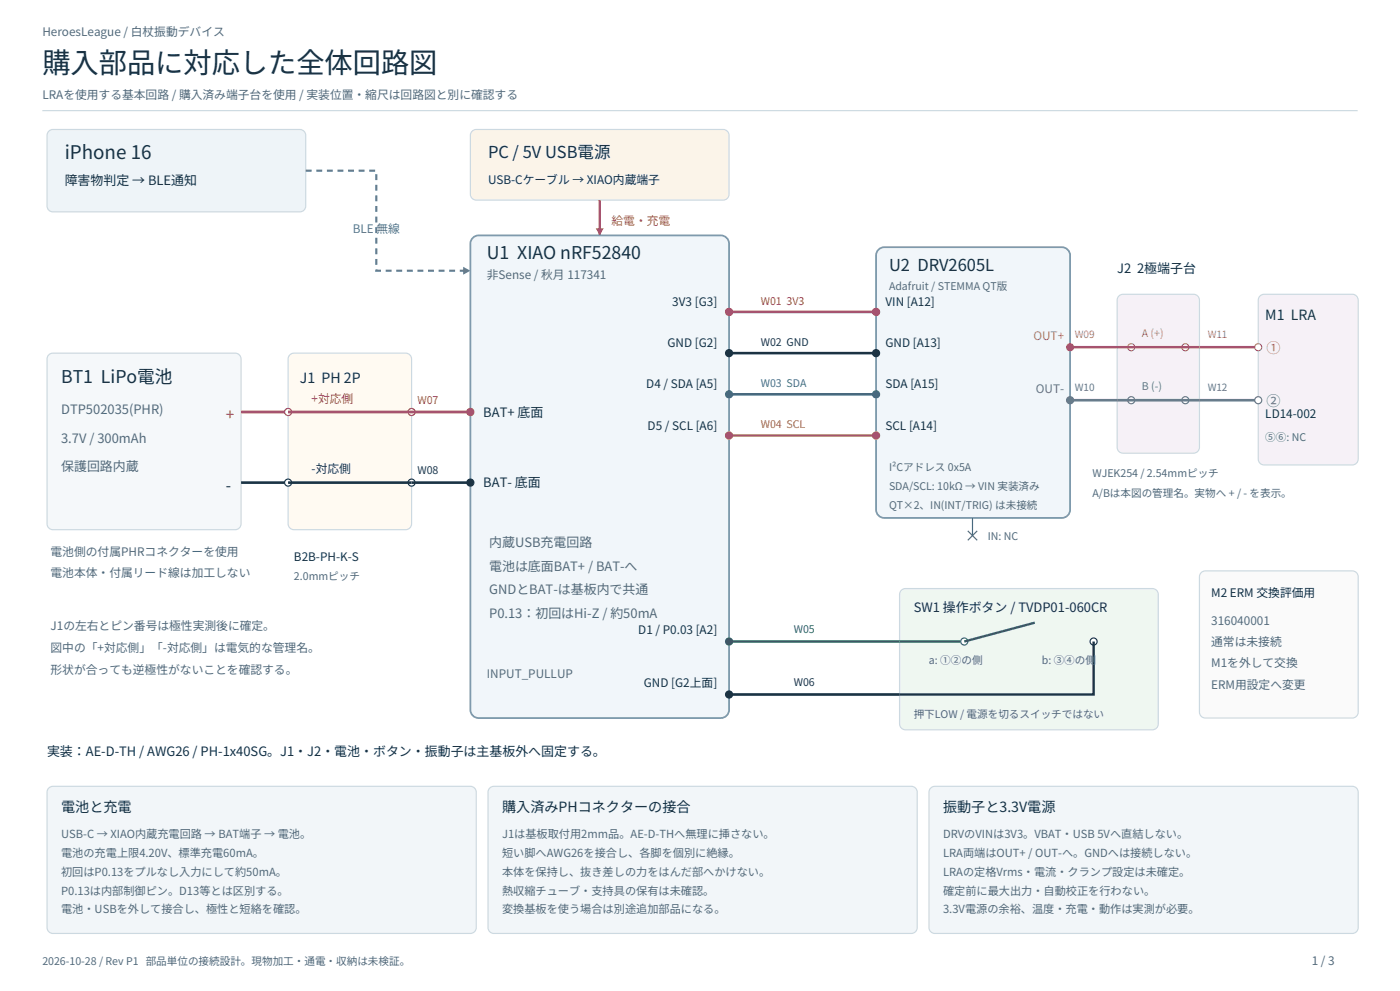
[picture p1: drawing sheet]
<svg xmlns="http://www.w3.org/2000/svg" width="420mm" height="297mm" viewBox="0 0 420 297" stroke-linecap="round" stroke-linejoin="round" font-family="sans-serif">
<path d="M12.7 33.2h394.6" fill="none" stroke="#ccd9e1" stroke-width=".35"/>
<path d="M14.6 39.3l1.3-.5h74.1a1.76 1.76 0 0 1 1.7 1.8v21.1a1.76 1.76 0 0 1-1.7 1.8h-74.1a1.76 1.76 0 0 1-1.8-1.8v-21.1z" fill-rule="evenodd" fill="#eef4f8" stroke="#ccd9e1" stroke-width=".35"/>
<path d="M91.7 51.2h21.2v29.9h28.2" fill="none" stroke="#50799c" stroke-width=".63" stroke-dasharray="1.8 1.4" stroke-linecap="butt"/>
<path d="M138.9 80l2.2 1.1-2.2 1.2z" fill="#50799c"/>
<path d="M141.6 39.3l1.3-.5h74.1a1.76 1.76 0 0 1 1.7 1.8v17.6a1.76 1.76 0 0 1-1.7 1.8h-74.1a1.76 1.76 0 0 1-1.8-1.8v-17.6z" fill-rule="evenodd" fill="#fbf4e9" stroke="#ccd9e1" stroke-width=".35"/>
<path d="M179.9 60v10.6" fill="none" stroke="#b66a29" stroke-width=".71" stroke-linecap="butt"/>
<path d="M178.7 68.4h2.4l-1.2 2.2z" fill="#b66a29"/>
<g fill="#f1f6fa" stroke="#7898ad" stroke-width=".53">
<path d="M141.7 71.5a2.46 2.46 0 0 1 1.9-.9h72.7a2.47 2.47 0 0 1 2.4 2.4v139.7a2.47 2.47 0 0 1-2.4 2.5h-72.7a2.47 2.47 0 0 1-2.5-2.5v-139.7z" fill-rule="evenodd"/>
<path d="M263.7 74.6l1.6-.5h53.3a2.47 2.47 0 0 1 2.4 2.5v76.2a2.47 2.47 0 0 1-2.4 2.4h-53.3a2.47 2.47 0 0 1-2.5-2.4v-76.2a2.46 2.46 0 0 1 .9-2z" fill-rule="evenodd"/>
</g>
<g fill="#cc3c36" stroke="#cc3c36" stroke-width=".35">
<circle cx="218.7" cy="93.5" r="1.06"/>
<circle cx="262.8" cy="93.5" r="1.06"/>
</g>
<path d="M218.7 93.5h44.1" fill="none" stroke="#cc3c36" stroke-width=".78" stroke-linecap="butt"/>
<g fill="#25343e" stroke="#25343e" stroke-width=".35">
<circle cx="218.7" cy="105.8" r="1.06"/>
<circle cx="262.8" cy="105.8" r="1.06"/>
</g>
<path d="M218.7 105.8h44.1" fill="none" stroke="#25343e" stroke-width=".78" stroke-linecap="butt"/>
<g fill="#147bb6" stroke="#147bb6" stroke-width=".35">
<circle cx="218.7" cy="118.2" r="1.06"/>
<circle cx="262.8" cy="118.2" r="1.06"/>
</g>
<path d="M218.7 118.2h44.1" fill="none" stroke="#147bb6" stroke-width=".78" stroke-linecap="butt"/>
<g fill="#b28712" stroke="#b28712" stroke-width=".35">
<circle cx="218.7" cy="130.5" r="1.06"/>
<circle cx="262.8" cy="130.5" r="1.06"/>
</g>
<path d="M218.7 130.5h44.1" fill="none" stroke="#b28712" stroke-width=".78" stroke-linecap="butt"/>
<path d="M290.3 159.1l2.9 2.8M291.7 155.2v5.3M293.2 159.1l-2.9 2.8" fill="none" stroke="#536a7c" stroke-width=".35"/>
<path d="M14.6 106.3l1.3-.5h54.7a1.76 1.76 0 0 1 1.7 1.8v49.4a1.76 1.76 0 0 1-1.7 1.7h-54.7a1.76 1.76 0 0 1-1.8-1.7v-49.4z" fill-rule="evenodd" fill="#f5f8fa" stroke="#ccd9e1" stroke-width=".35"/>
<path d="M86.9 106.3l1.3-.5h33.5a1.76 1.76 0 0 1 1.8 1.8v49.4a1.76 1.76 0 0 1-1.8 1.7h-33.5a1.76 1.76 0 0 1-1.8-1.7v-49.4z" fill-rule="evenodd" fill="#fffaf2" stroke="#ccd9e1" stroke-width=".35"/>
<path d="M72.3 123.5h14.1" fill="none" stroke="#cc3c36" stroke-width=".78" stroke-linecap="butt"/>
<g fill="#fff" stroke="#cc3c36" stroke-width=".35">
<circle cx="86.4" cy="123.5" r="1.06"/>
<circle cx="123.5" cy="123.5" r="1.06"/>
</g>
<path d="M86.4 123.5h54.7" fill="none" stroke="#cc3c36" stroke-width=".78" stroke-linecap="butt"/>
<circle cx="141.1" cy="123.5" r="1.06" fill="#cc3c36" stroke="#cc3c36" stroke-width=".35"/>
<path d="M72.3 144.6h14.1" fill="none" stroke="#25343e" stroke-width=".78" stroke-linecap="butt"/>
<g fill="#fff" stroke="#25343e" stroke-width=".35">
<circle cx="86.4" cy="144.6" r="1.06"/>
<circle cx="123.5" cy="144.6" r="1.06"/>
</g>
<path d="M86.4 144.6h54.7" fill="none" stroke="#25343e" stroke-width=".78" stroke-linecap="butt"/>
<circle cx="141.1" cy="144.6" r="1.06" fill="#25343e" stroke="#25343e" stroke-width=".35"/>
<g fill="#f6f1f7" stroke="#ccd9e1" stroke-width=".35">
<path d="M335.7 88.7l1.2-.5h21.2a1.76 1.76 0 0 1 1.7 1.8v44.1a1.76 1.76 0 0 1-1.7 1.7h-21.2a1.76 1.76 0 0 1-1.8-1.7v-44.1z" fill-rule="evenodd"/>
<path d="M378 88.7l1.2-.5h26.5a1.76 1.76 0 0 1 1.8 1.8v47.6a1.76 1.76 0 0 1-1.8 1.7h-26.5a1.76 1.76 0 0 1-1.7-1.7v-47.6z" fill-rule="evenodd"/>
</g>
<circle cx="321" cy="104.1" r="1.06" fill="#b84f9c" stroke="#b84f9c" stroke-width=".35"/>
<path d="M321 104.1h14.1" fill="none" stroke="#b84f9c" stroke-width=".78" stroke-linecap="butt"/>
<g fill="#fff" stroke="#b84f9c" stroke-width=".35">
<circle cx="339.4" cy="104.1" r="1.06"/>
<circle cx="355.6" cy="104.1" r="1.06"/>
</g>
<path d="M335.1 104.1h42.4" fill="none" stroke="#b84f9c" stroke-width=".78" stroke-linecap="butt"/>
<circle cx="377.5" cy="104.1" r="1.06" fill="#fff" stroke="#b84f9c" stroke-width=".35"/>
<circle cx="321" cy="119.9" r="1.06" fill="#7350a2" stroke="#7350a2" stroke-width=".35"/>
<path d="M321 119.9h14.1" fill="none" stroke="#7350a2" stroke-width=".78" stroke-linecap="butt"/>
<g fill="#fff" stroke="#7350a2" stroke-width=".35">
<circle cx="339.4" cy="119.9" r="1.06"/>
<circle cx="355.6" cy="119.9" r="1.06"/>
</g>
<path d="M335.1 119.9h42.4" fill="none" stroke="#7350a2" stroke-width=".78" stroke-linecap="butt"/>
<circle cx="377.5" cy="119.9" r="1.06" fill="#fff" stroke="#7350a2" stroke-width=".35"/>
<path d="M270.4 176.9l1.2-.5h74.1a1.76 1.76 0 0 1 1.8 1.8v38.8a1.76 1.76 0 0 1-1.8 1.7h-74.1a1.76 1.76 0 0 1-1.7-1.7v-38.8z" fill-rule="evenodd" fill="#eff7f1" stroke="#ccd9e1" stroke-width=".35"/>
<circle cx="218.7" cy="192.3" r="1.06" fill="#268755" stroke="#268755" stroke-width=".35"/>
<path d="M218.7 192.3h51.2" fill="none" stroke="#268755" stroke-width=".78" stroke-linecap="butt"/>
<circle cx="218.7" cy="208.1" r="1.06" fill="#25343e" stroke="#25343e" stroke-width=".35"/>
<path d="M218.7 208.1h51.2" fill="none" stroke="#25343e" stroke-width=".78" stroke-linecap="butt"/>
<path d="M269.9 192.3h19.4" fill="none" stroke="#268755" stroke-width=".71" stroke-linecap="butt"/>
<circle cx="289.3" cy="192.3" r="1.06" fill="#fff" stroke="#268755" stroke-width=".35"/>
<path d="M310.4 186.6l-21.1 5.7" fill="none" stroke="#268755" stroke-width=".71" stroke-linecap="butt"/>
<circle cx="328.1" cy="192.3" r="1.06" fill="#fff" stroke="#25343e" stroke-width=".35"/>
<path d="M328.1 192.3v15.8h-58.2" fill="none" stroke="#25343e" stroke-width=".71" stroke-linecap="butt"/>
<path d="M360.3 171.6l1.3-.5h44.1a1.76 1.76 0 0 1 1.8 1.8v40.5a1.76 1.76 0 0 1-1.8 1.8h-44.1a1.76 1.76 0 0 1-1.8-1.8v-40.5z" fill-rule="evenodd" fill="#fafafa" stroke="#ccd9e1" stroke-width=".35"/>
<g fill="#f2f6f9" stroke="#ccd9e1" stroke-width=".35">
<path d="M14.6 236.2l1.3-.5h125.2a1.76 1.76 0 0 1 1.8 1.7v40.6a1.76 1.76 0 0 1-1.8 1.8h-125.2a1.76 1.76 0 0 1-1.8-1.8v-40.6z" fill-rule="evenodd"/>
<path d="M146.9 236.2l1.3-.5h125.2a1.76 1.76 0 0 1 1.8 1.7v40.6a1.76 1.76 0 0 1-1.8 1.8h-125.2a1.76 1.76 0 0 1-1.8-1.8v-40.6z" fill-rule="evenodd"/>
<path d="M279.2 236.2l1.3-.5h125.2a1.76 1.76 0 0 1 1.8 1.7v40.6a1.76 1.76 0 0 1-1.8 1.8h-125.2a1.76 1.76 0 0 1-1.8-1.8v-40.6z" fill-rule="evenodd"/>
</g>
<text font-size="8.5" fill="#153246" x="12.7" y="21.9">購入部品に対応した全体回路図</text>
<text font-size="5.6" fill="#153246" x="19.4" y="47.6">iPhone 16</text>
<g font-size="5.3" fill="#153246">
<text x="146" y="77.6">U1 XIAO nRF52840</text>
<text x="18.3" y="114.7">BT1 LiPo電池</text>
</g>
<g font-size="4.9" fill="#153246">
<text x="146.4" y="47.3">PC / 5V USB電源</text>
<text x="266.7" y="81.1">U2 DRV2605L</text>
</g>
<text font-size="4.6" fill="#cc3c36" x="67.7" y="125.9">+</text>
<text font-size="4.6" fill="#25343e" x="67.7" y="147.1">-</text>
<g font-size="4.2" fill="#153246">
<text x="379.6" y="96">M1 LRA</text>
<text x="90" y="114.7">J1 PH 2P</text>
<text x="18.3" y="243.4">電池と充電</text>
<text x="150.6" y="243.4">購入済みPHコネクターの接合</text>
<text x="282.9" y="243.4">振動子と3.3V電源</text>
</g>
<text font-size="4.2" fill="#b84f9c" x="379.9" y="105.8">①</text>
<text font-size="4.2" fill="#7350a2" x="379.9" y="121.7">②</text>
<g font-size="3.9" fill="#153246">
<text x="19.4" y="55.4">障害物判定 → BLE通知</text>
<text x="335.1" y="81.8">J2 2極端子台</text>
<text x="145" y="124.9">BAT+ 底面</text>
<text x="145" y="146">BAT- 底面</text>
<text x="274.1" y="183.4">SW1 操作ボタン / TVDP01-060CR</text>
<text x="14.1" y="226.5">実装：AE-D-TH / AWG26 / PH-1x40SG。J1・J2・電池・ボタン・振動子は主基板外へ固定する。</text>
</g>
<g font-size="3.9" fill="#536a7c">
<text x="18.3" y="124.2">DTP502035(PHR)</text>
<text x="18.3" y="132.6">3.7V / 300mAh</text>
<text x="18.3" y="141.1">保護回路内蔵</text>
<text x="146.8" y="164">内蔵USB充電回路</text>
<text x="146.8" y="171.1">電池は底面BAT+ / BAT-へ</text>
<text x="146.8" y="178.2">GNDとBAT-は基板内で共通</text>
<text x="146.8" y="185.2">P0.13：初回はHi-Z / 約50mA</text>
</g>
<g font-size="3.5" fill="#536a7c">
<text x="12.7" y="10.9">HeroesLeague / 白杖振動デバイス</text>
<text x="12.7" y="29.6">LRAを使用する基本回路 / 購入済み端子台を使用 / 実装位置・縮尺は回路図と別に確認する</text>
<text x="146" y="83.6">非Sense / 秋月 117341</text>
<text x="15.2" y="166.5">電池側の付属PHRコネクターを使用</text>
<text x="15.2" y="172.9">電池本体・付属リード線は加工しない</text>
<text x="15.2" y="188.7">J1の左右とピン番号は極性実測後に確定。</text>
<text x="363.4" y="187.3">316040001</text>
<text x="15.2" y="195.4">図中の「+対応側」「-対応側」は電気的な管理名。</text>
<text x="363.4" y="193.7">通常は未接続</text>
<text x="15.2" y="202.1">形状が合っても逆極性がないことを確認する。</text>
<text x="146" y="203.2">INPUT_PULLUP</text>
<text x="363.4" y="200">M1を外して交換</text>
<text x="363.4" y="206.4">ERM用設定へ変更</text>
<text x="393.5" y="289.2">1 / 3</text>
</g>
<g font-size="3.5" fill="#153246">
<text x="146.4" y="55">USB-Cケーブル → XIAO内蔵端子</text>
<text x="201.7" y="91.7">3V3 [G3]</text>
<text x="265.6" y="91.7">VIN [A12]</text>
<text x="200.2" y="104.1">GND [G2]</text>
<text x="265.6" y="104.1">GND [A13]</text>
<text x="193.9" y="116.4">D4 / SDA [A5]</text>
<text x="265.6" y="116.4">SDA [A15]</text>
<text x="379.6" y="125.2">LD14-002</text>
<text x="194.3" y="128.8">D5 / SCL [A6]</text>
<text x="265.6" y="128.8">SCL [A14]</text>
<text x="88.2" y="168.3">B2B-PH-K-S</text>
<text x="363.4" y="178.9">M2 ERM 交換評価用</text>
<text x="191.5" y="190.1">D1 / P0.03 [A2]</text>
<text x="193.2" y="206">GND [G2上面]</text>
</g>
<text font-size="3.5" fill="#50799c" x="105.8" y="69.8">BLE 無線</text>
<text font-size="3.5" fill="#b66a29" x="183.4" y="67.4">給電・充電</text>
<text font-size="3.5" fill="#b84f9c" x="310" y="102">OUT+</text>
<text font-size="3.5" fill="#7350a2" x="310.8" y="117.8">OUT-</text>
<text font-size="3.5" fill="#cc3c36" x="93.5" y="120.6">+対応側</text>
<text font-size="3.5" fill="#25343e" x="93.5" y="141.8">-対応側</text>
<g font-size="3.4" fill="#536a7c">
<text x="18.3" y="251.2">USB-C → XIAO内蔵充電回路 → BAT端子 → 電池。</text>
<text x="150.6" y="251.2">J1は基板取付用2mm品。AE-D-THへ無理に挿さない。</text>
<text x="282.9" y="251.2">DRVのVINは3V3。VBAT・USB 5Vへ直結しない。</text>
<text x="18.3" y="256.8">電池の充電上限4.20V、標準充電60mA。</text>
<text x="150.6" y="256.8">短い脚へAWG26を接合し、各脚を個別に絶縁。</text>
<text x="282.9" y="256.8">LRA両端はOUT+ / OUT-へ。GNDへは接続しない。</text>
<text x="18.3" y="262.5">初回はP0.13をプルなし入力にして約50mA。</text>
<text x="150.6" y="262.5">本体を保持し、抜き差しの力をはんだ部へかけない。</text>
<text x="282.9" y="262.5">LRAの定格Vrms・電流・クランプ設定は未確定。</text>
<text x="18.3" y="268.1">P0.13は内部制御ピン。D13等とは区別する。</text>
<text x="150.6" y="268.1">熱収縮チューブ・支持具の保有は未確認。</text>
<text x="282.9" y="268.1">確定前に最大出力・自動校正を行わない。</text>
<text x="18.3" y="273.8">電池・USBを外して接合し、極性と短絡を確認。</text>
<text x="150.6" y="273.8">変換基板を使う場合は別途追加部品になる。</text>
<text x="282.9" y="273.8">3.3V電源の余裕、温度・充電・動作は実測が必要。</text>
</g>
<g font-size="3.2" fill="#536a7c">
<text x="266.7" y="86.8">Adafruit / STEMMA QT版</text>
<text x="379.6" y="132.3">⑤⑥: NC</text>
<text x="266.7" y="141.1">I²Cアドレス 0x5A</text>
<text x="327.7" y="142.9">WJEK254 / 2.54mmピッチ</text>
<text x="266.7" y="146.8">SDA/SCL: 10kΩ → VIN 実装済み</text>
<text x="327.7" y="148.9">A/Bは本図の管理名。実物へ + / - を表示。</text>
<text x="266.7" y="152.4">QT×2、IN(INT/TRIG) は未接続</text>
<text x="296.3" y="161.9">IN: NC</text>
<text x="88.2" y="173.9">2.0mmピッチ</text>
<text x="278.7" y="199">a: ①②の側</text>
<text x="312.6" y="199">b: ③④の側</text>
<text x="274.1" y="215.2">押下LOW / 電源を切るスイッチではない</text>
<text x="12.7" y="289.2">2026-10-28 / Rev P1 部品単位の接続設計。現物加工・通電・収納は未検証。</text>
</g>
<g font-size="3.2" fill="#cc3c36">
<text x="228.2" y="91.4">W01 3V3</text>
<text x="125.2" y="121">W07</text>
</g>
<text font-size="3.2" fill="#b84f9c" x="342.5" y="100.9">A (+)</text>
<g font-size="3.2" fill="#25343e">
<text x="228.2" y="103.7">W02 GND</text>
<text x="125.2" y="142.2">W08</text>
<text x="238.1" y="205.7">W06</text>
</g>
<text font-size="3.2" fill="#147bb6" x="228.2" y="116.1">W03 SDA</text>
<text font-size="3.2" fill="#7350a2" x="342.5" y="116.8">B (-)</text>
<text font-size="3.2" fill="#b28712" x="228.2" y="128.4">W04 SCL</text>
<text font-size="3.2" fill="#268755" x="238.1" y="189.8">W05</text>
<g font-size="3" fill="#b84f9c">
<text x="322.4" y="101.2">W09</text>
<text x="362.3" y="101.2">W11</text>
</g>
<g font-size="3" fill="#7350a2">
<text x="322.4" y="117.1">W10</text>
<text x="362.3" y="117.1">W12</text>
</g>
</svg>
